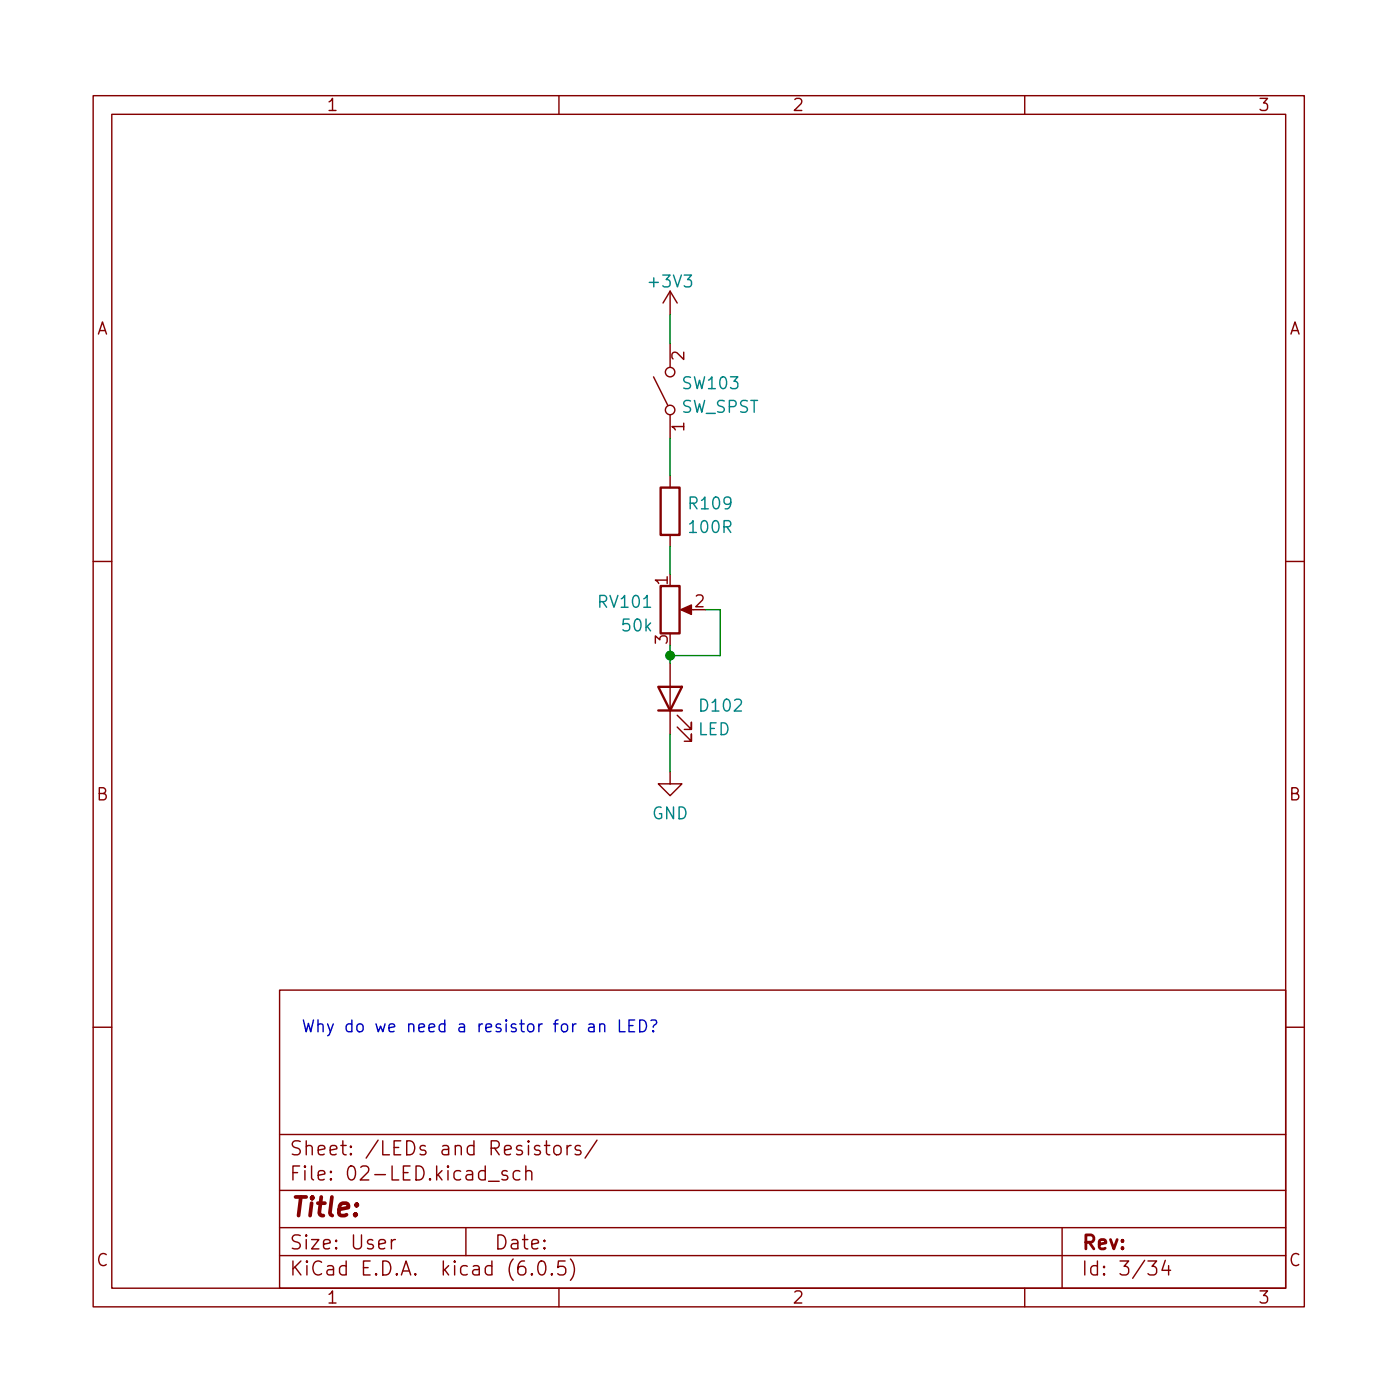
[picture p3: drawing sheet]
<svg xmlns="http://www.w3.org/2000/svg" width="150mm" height="150mm" viewBox="0 0 150 150" stroke-linecap="round" stroke-linejoin="round" font-family="sans-serif">
<g fill="none" stroke="#840000" stroke-width=".15">
<path d="M10 10.3h130v130h-130zM12 12.3h126v126h-126zM60 10.3v2M110 10.3v2M71.9 31.3v2.5M71.9 36.9v2.5M71.9 31.3l-.7 1.2M71.9 31.3l.8 1.2M70.2 40.5l1.5 3M71.9 44.5v2.6M71.9 51.1v1.2M71.9 57.4v1.3"/>
<path d="M10 60.3h2M71.9 71.2v7.6M72.7 78l1.5 1.6v-.8v.8h-.7M72.7 76.8l1.5 1.5v-.8v.8h-.7M73.5 65.4h1M138 60.3h2M71.9 82.9v1.2h1.3l-1.3 1.3-1.2-1.3h1.2M10 110.3h2M30 106.3h108v32h-108zM138 110.3h2M30 134.8h108M30 131.8h108"/>
<path d="M30 127.8h108M30 121.8h108M42 133.1v1M42.4 133.1a.38 .38 0 0 0-.4 .2M50 131.8v3M52.4 126.8h1.2M54.4 125.7h-.3l-.2 .2v.2l.5 .1 .1 .2-.1 .2-.1 .1-.4-.1M55.8 125.7h-.4l-.3 .2v.5l.1 .2 .2 .1 .4-.1M56.4 125.8a.37 .37 0 0 1 .7 .1v.8M56.4 125.2v1.5M57.1 136.7l.1 .1-.1 .1-.1-.1 .1-.1v.2M57.9 135.4a.36 .36 0 0 1 .6 .2 .88 .88 0 0 1-.3 1.3 .38 .38 0 0 1-.4-.3 1.17 1.17 0 0 1 .1-1.2z"/>
<path d="M58.4 123h.6M58.7 122.5v1.2v.2l.3 .1M59.2 136.7l.1 .1-.1 .1v-.1v-.1v.2M59.5 123.1a.41 .41 0 0 1 .4-.1 .41 .41 0 0 1 .3 .2v.5a.41 .41 0 0 1-.4 .3 .41 .41 0 0 1-.4-.3zM60 138.3v2M60.7 135.4h-.8v.7l.2-.2 .5 .1 .1 .2v.5l-.3 .2h-.3l-.2-.2M60.9 123v1M61.2 135.1a1.72 1.72 0 0 1 0 2.3M61.3 123a.38 .38 0 0 0-.4 .2M62.3 123h-.4l-.2 .2 .1 .2 .5 .1 .1 .2-.1 .2-.1 .1-.5-.1M64.1 122.4l-1.3 1.9M110 138.3v2"/>
<path d="M114 131.8v6.5M123.2 135.4h1l-.5 .5a.41 .41 0 0 1 .5 .3v.4l-.2 .2-.6 .1-.2-.2M125.1 135.3l-.4 1.1h1M125.4 135.9v1"/>
<circle cx="71.9" cy="39.9" r=".51"/>
<circle cx="71.9" cy="44" r=".51"/>
</g>
<path d="M73.1 65.4l1.1-.5v1.1z" fill="#840000" stroke="#840000" stroke-width=".15"/>
<path d="M70.9 52.3h2v5.1h-2zM70.7 73.7h2.5l-1.3 2.6zM70.7 76.3h2.5M70.9 62.9h2v5.1h-2z" fill="none" stroke="#840000" stroke-width=".25"/>
<path d="M63.2 110l.1-.1 .4 .1 .1 .8M63.8 110.2l-.5 .1a.25 .25 0 0 0-.1 .2 .25 .25 0 0 0 .1 .3l.5-.1M64.4 110a.32 .32 0 0 1 .5 .1v.7M64.4 109.9v.9M66.5 109.5v1.3h.6M67.5 110.1h.4M68.1 109.5h-.6v1.3h.6M68.7 109.5a.67 .67 0 0 1 .7 .4 .67 .67 0 0 1-.2 .8l-.5 .1zM69.9 109.5h.4a.32 .32 0 0 1 .2 .3 .32 .32 0 0 1-.3 .3l-.1 .2M70.1 110.6l.1 .1-.1 .1v-.1v-.1v.2" fill="none" stroke="#0000c2" stroke-width=".15"/>
<path d="M71.9 33.8v3.1M71.9 47.1v4M71.9 58.7v2.9M71.9 69.3v1.9M71.9 78.8v4.1M75.7 65.4h1.6v5h-5.4" fill="none" stroke="#008400" stroke-width=".15"/>
<circle cx="71.9" cy="70.4" r=".46" fill="#008400" stroke="#008400" stroke-width=".15"/>
<text font-size="2.8" fill="#840000" x="31" y="130.6">Title:</text>
<g font-size="2.1" fill="#840000">
<text x="31" y="124">Sheet: /LEDs and Resistors/</text>
<text x="31" y="126.7">File: 02-LED.kicad_sch</text>
<text x="31" y="136.9">KiCad E.D.A. kicad (6.0.5)</text>
<text x="31" y="134.1">Size: User</text>
<text x="53" y="134.1">Date:</text>
<text x="116" y="134.1">Rev:</text>
<text x="116" y="136.9">Id: 3/34</text>
</g>
<g font-size="1.8" fill="#840000">
<text x="35" y="11.9">1</text>
<text x="85" y="11.9">2</text>
<text x="135" y="11.9">3</text>
<text x="10.3" y="35.9">A</text>
<text x="138.4" y="35.9">A</text>
<text x="73.5" y="38.7" transform="rotate(-90 73.5 38.7)">2</text>
<text x="73.5" y="46.3" transform="rotate(-90 73.5 46.3)">1</text>
<text x="71.7" y="62.8" transform="rotate(-90 71.7 62.8)">1</text>
<text x="74.6" y="65.2">2</text>
<text x="71.7" y="69.1" transform="rotate(-90 71.7 69.1)">3</text>
<text x="10.3" y="85.9">B</text>
<text x="138.4" y="85.9">B</text>
<text x="10.3" y="135.9">C</text>
<text x="138.4" y="135.9">C</text>
<text x="35" y="139.9">1</text>
<text x="85" y="139.9">2</text>
<text x="135" y="139.9">3</text>
</g>
<g font-size="1.8" fill="#008484">
<text x="69.8" y="30.9">+3V3</text>
<text x="73.4" y="41.8">SW103</text>
<text x="73.1" y="44.3">SW_SPST</text>
<text x="74.1" y="54.7">R109</text>
<text x="74.1" y="57.2">100R</text>
<text x="64.4" y="65.2">RV101</text>
<text x="66.9" y="67.8">50k</text>
<text x="75.3" y="76.4">D102</text>
<text x="74.9" y="78.9">LED</text>
<text x="70" y="87.9">GND</text>
</g>
<text font-size="1.8" fill="#0000c2" x="32.3" y="110.8">Why do we need a resistor for an LED?</text>
</svg>
